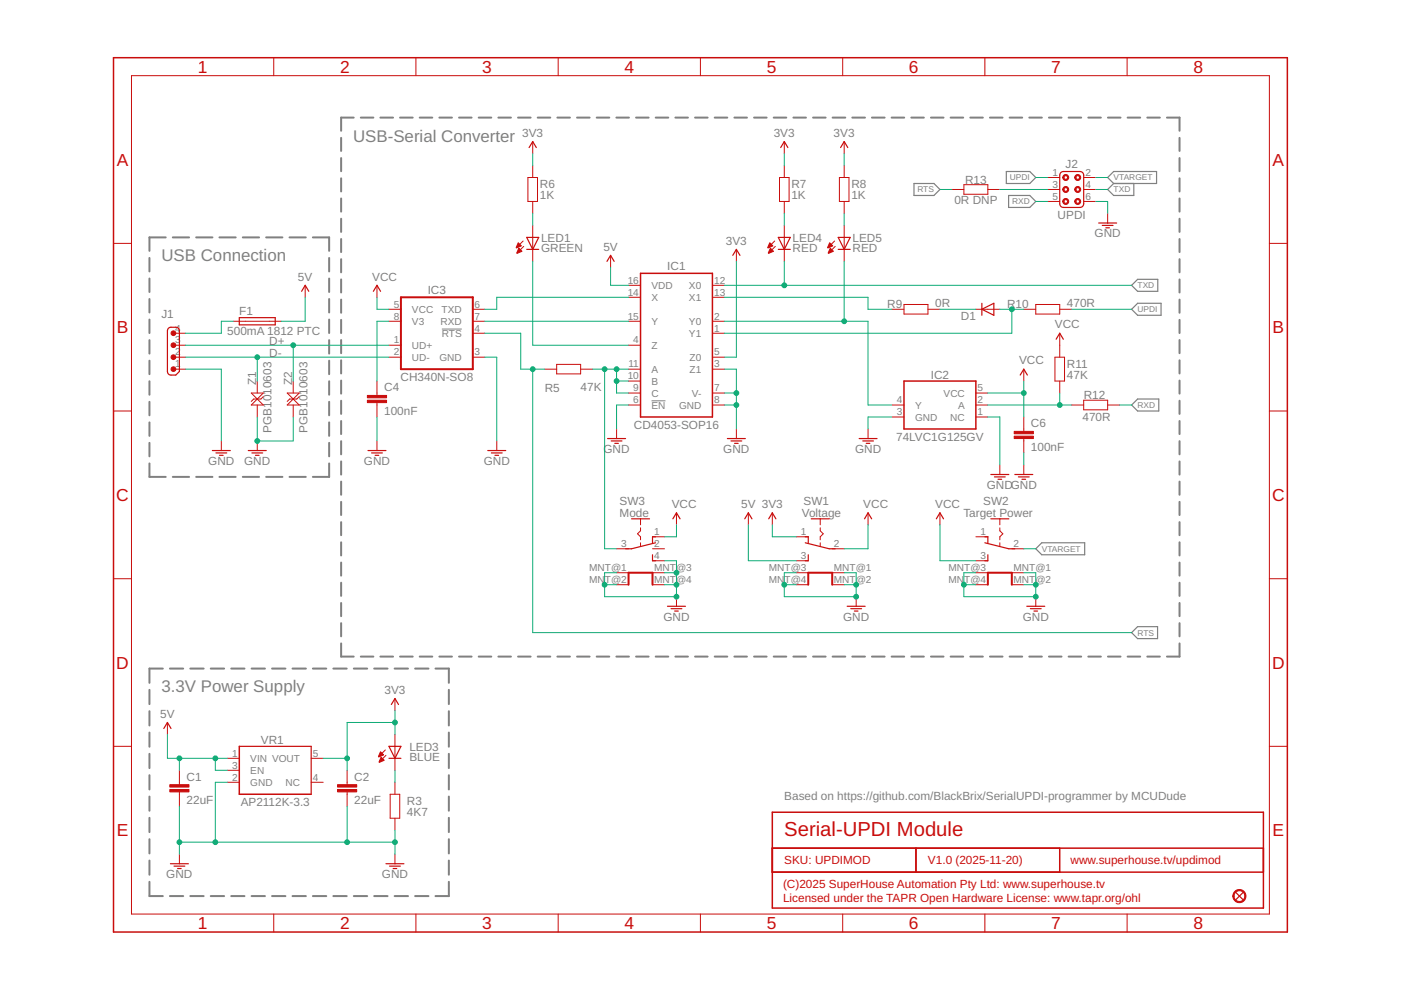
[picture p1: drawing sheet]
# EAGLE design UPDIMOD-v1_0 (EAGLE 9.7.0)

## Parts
C1  22uF  CAP0805  [C0805]
C2  22uF  CAP0805  [C0805]
C4  100nF  CAP0603  [C0603]
C6  100nF  CAP0603  [C0603]
D1  DIODE-SOD123  [SOD-123]
F1  500mA 1812 PTC  PTC-1206  [1206]
FID2  FIDUCIAL1X2.5  [FIDUCIAL-1X2.5]
IC1  CD4053-SOP16  [SO16]
IC2  74LVC1G125GV  74AHC1G14GW-SOT235  [SOT23-5]
IC3  CH340N-SO8  [SOIC8]
J1  M04-PIN-BELOW  [1X04-P-BELOW]
J2  UPDI  M02X3-SOCKET-BELOW  [2X03-S-BELOW]
LED1  GREEN  LED0603  [LED-0603]
LED3  BLUE  LED0603  [LED-0603]
LED4  RED  LED0603  [LED-0603]
LED5  RED  LED0603  [LED-0603]
R3  4K7  RESISTOR0603  [R0603]
R5  47K  RESISTOR0603  [R0603]
R6  1K  RESISTOR0603  [R0603]
R7  1K  RESISTOR0603  [R0603]
R8  1K  RESISTOR0603  [R0603]
R9  0R  RESISTOR0603  [R0603]
R10  470R  RESISTOR0603  [R0603]
R11  47K  RESISTOR0603  [R0603]
R12  470R  RESISTOR0603  [R0603]
R13  0R DNP  RESISTOR0603  [R0603]
SW1  Voltage  SWITCH-SPDT-4TABSSMT  [MK-12C02]
SW2  Target Power  SWITCH-SPDT-4TABSSMT  [MK-12C02]
SW3  Mode  SWITCH-SP3T-4TABS  [MK-13C02]
VR1  AP2112K-3.3  AP2112KSOT25  [SOT23-5]
Z1  PGB1010603  TVS0603  [TVS0603]
Z2  PGB1010603  TVS0603  [TVS0603]

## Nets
3.3V: C2.1 IC1.5(Z0) LED3.A R6.2 R7.2 R8.2 SW1.1(A) VR1.5(VOUT)
5V: C1.1 F1.2 IC1.16(VDD) SW1.3(B) VR1.1(VIN) VR1.3(EN)
D+: IC3.1(UD+) J1.3 Z2.2
D-: IC3.2(UD-) J1.2 Z1.2
GND: C1.2 C2.2 C4.2 C6.2 IC1.3(Z1) IC1.6(!EN) IC1.7(V-) IC1.8(GND) IC2.1(NC) IC2.3(GND) IC3.3(GND) J1.1 J2.6 R3.1 SW1.MNT@1(MNT) SW1.MNT@2(MNT) SW1.MNT@3(MNT) SW1.MNT@4(MNT) SW2.MNT@1(MNT) SW2.MNT@2(MNT) SW2.MNT@3(MNT) SW2.MNT@4(MNT) SW3.4(C) SW3.MNT@1(MNT) SW3.MNT@2(MNT) SW3.MNT@3(MNT) SW3.MNT@4(MNT) VR1.2(GND) Z1.1 Z2.1
N$2: C4.1 IC3.8(V3)
N$3: LED1.A R6.1
N$4: IC1.4(Z) LED1.C
N$5: LED3.C R3.2
N$6: IC1.14(X) IC3.6(TXD)
N$7: IC1.15(Y) IC3.7(RXD)
N$8: LED5.A R8.1
N$9: IC1.9(C) IC1.10(B) IC1.11(A) R5.1 SW3.3(COM)
N$10: LED4.A R7.1
N$11: IC1.13(X1) R9.2
N$12: IC1.2(Y0) IC2.4(Y) LED5.C
N$13: D1.1(C) R9.1
N$14: D1.2(A) IC1.1(Y1) R10.2
N$15: IC2.2(A) R11.1 R12.2
N$16: J2.3 R13.1
RTS: IC3.4(!RTS) R5.2 R13.2
RXD: J2.5 R12.1
TXD: IC1.12(X0) J2.4 LED4.C
UPDI: J2.1 R10.1
VCC: C6.1 IC2.5(VCC) IC3.5(VCC) R11.2 SW1.2(COM) SW2.3(B) SW3.1(A)
VIN: F1.1 J1.4
VTARGET: J2.2 SW2.2(COM)
Unconnected: SW2.1(A) SW3.2(B) VR1.4(NC)

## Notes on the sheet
- USB-Serial Converter
- USB Connection
- 3.3V Power Supply
- Based on https://github.com/BlackBrix/SerialUPDI-programmer by MCUDude
- Serial-UPDI Module
- SKU: UPDIMOD | V1.0 (2025-11-20) | www.superhouse.tv/updimod
- (C)2025 SuperHouse Automation Pty Ltd: www.superhouse.tv
- Licensed under the TAPR Open Hardware License: www.tapr.org/ohl
